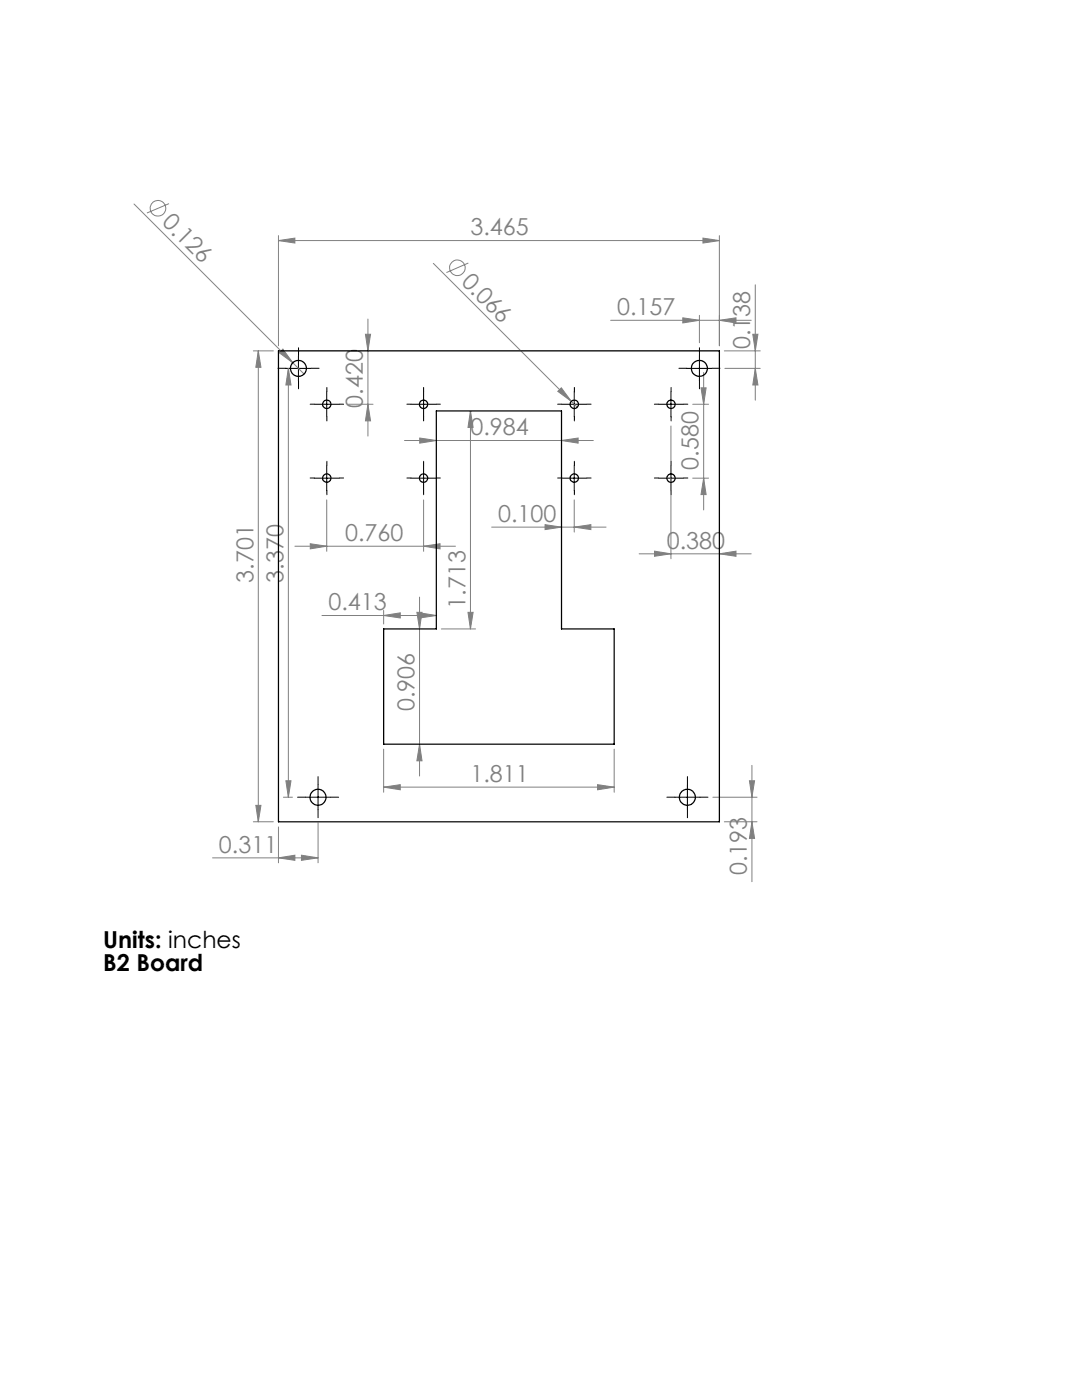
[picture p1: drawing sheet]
<svg xmlns="http://www.w3.org/2000/svg" width="216mm" height="279mm" viewBox="0 0 216 279" stroke-linecap="round" stroke-linejoin="round" font-family="sans-serif">
<g fill="none" stroke="#808080" stroke-width=".2">
<path d="M26.7 40.7l31.7 31.7M33.7 40.6l-4.4 1.9M55.6 48l3.2-.5v1zM55.6 47v22M55.6 48h87.9M86.5 52.6l28.7 28.7M93.5 52.5l-4.4 1.9M140.3 47.5l3.2 .5-3.2 .5zM143.5 47v22M150.7 56.8v23.1M50.6 70h3.9M51.5 70l.6 3.3h-1.1z"/>
<path d="M51.5 70v94M56.4 69.7l2 2.7-2.7-2zM57.5 73.5v85.6M57.5 73.5l.6 3.3h-1.1zM58.4 72.4l2.3 2.2M72.9 66.7h1l-.5 3.3zM73.4 63.7v23.3M111.3 78.1l.7-.7 2 2.7zM121.8 63.9h28.1M136.2 63.4l3.4 .5-3.4 .6zM139.6 62.9v5.5M139.9 77.4h1l-.5 3.3z"/>
<path d="M140.4 74.3v27.5M143.5 63.9l3.4-.5v1.1zM144.5 70h7.2M144.6 73.5h7.1M150.2 66.7h1l-.5 3.3zM150.7 73.5l.5 3.3h-1zM65.2 99.8v10.2M69.5 80.7h4.9M73.4 80.7l.5 3.3h-1zM80.7 87.9h37.7M83.7 87.4l3.4 .5-3.4 .5zM84.5 99.8v10.2"/>
<path d="M93.9 82l.5 3.3h-1zM93.9 82v43.5M112 87.9l3.4-.5v1zM114.6 99.8v6.4M133.9 85v26.5M138.2 80.7h3.2M138.2 95.4h3.2M140.4 95.4l.5 3.3h-1zM58.8 109h32.1M61.9 108.5l3.3 .5-3.3 .5zM83.7 119.2v35.7M84.5 109l3.3-.5v1z"/>
<path d="M98.1 105.2h22.8M108.8 104.7l3.2 .5-3.2 .5zM114.6 105.2l3.3-.5v1zM127.5 110.5h22.4M130.6 110l3.3 .5-3.3 .5zM143.5 110.5l3.4-.5v1zM64.2 122.8h22.9M76.6 122.8l3.3-.5v1zM76.6 121.8v2.7M83.2 122.2h1l-.5 3.3zM83.7 122.3l3.4 .5-3.4 .5zM88.1 125.5h6.8"/>
<path d="M93.4 122.2h1l-.5 3.3zM56.6 159.1h1.7M57 155.8h1.1l-.6 3.3zM76.6 157.1l3.3-.5v1zM76.6 149.5v8.6M76.6 157.1h46M83.7 148.5l.5 3.3h-1zM119.2 156.6l3.4 .5-3.4 .5zM122.6 149.5v8.6M142.2 159.1h8.9M149.5 155.8h1.1l-.6 3.3zM150 152.8v23.2"/>
<path d="M42.4 171.2h21.1M50.6 164h3.9M51 160.7h1.1l-.6 3.3zM55.6 171.2l3.2-.5v1zM55.6 165v7.2M60.1 170.7l3.4 .5-3.4 .5zM63.5 164.2v8M144.5 164h6.6M150 164l.6 3.3h-1.1z"/>
<circle cx="31.5" cy="41.6" r="1.57"/>
<circle cx="91.3" cy="53.4" r="1.55"/>
</g>
<g fill="none" stroke="#000" stroke-width=".2" stroke-dasharray="15.2 1.3 1.3 1.3">
<path d="M57.1 73.5h-1.6M59.6 71v-1.6M59.6 76v1.6M62.1 73.5h1.6M65.2 78.2v-.9M84.5 78.2v-.9M114.6 78.2v-.9M133.9 78.2v-.9M137.1 73.5h-1.6M139.6 71v-1.6M139.6 76v1.6M142.1 73.5h1.6"/>
<path d="M62.7 80.7h-.8M62.7 95.4h-.8M65.2 83.2v.8M65.2 92.9v-.8M65.2 97.9v.8M67.7 80.7h.9M67.7 95.4h.9M82 95.4h-.8M82 80.7h-.8M84.5 92.9v-.8M84.5 97.9v.8M84.5 83.2v.8"/>
<path d="M87 95.4h.9M87 80.7h.9M112.1 95.4h-.8M112.1 80.7h-.8M114.6 92.9v-.8M114.6 97.9v.8M114.6 83.2v.8M117.1 95.4h.8M117.1 80.7h.8M131.4 80.7h-.8M131.4 95.4h-.8M133.9 83.2v.8"/>
<path d="M133.9 92.9v-.8M133.9 97.9v.8M136.4 80.7h.9M136.4 95.4h.9M61 159.1h-1.6M63.5 156.6v-1.6M66 159.1h1.6M134.7 159.1h-1.6M137.2 156.6v-1.6M139.7 159.1h1.6M63.5 161.6v1.6M137.2 161.6v1.6"/>
</g>
<g fill="none" stroke="#000" stroke-width=".2">
<path d="M57 73.5h5.1M59.5 71v5M65.2 78.2v5M84.5 78.2v5M114.6 78.2v5M133.9 78.2v5M137.1 73.5h5M139.6 71v5M62.7 80.7h5M62.7 95.4h5M65.2 92.9v5M82 80.7h5"/>
<path d="M82 95.4h5M84.5 92.9v5M112.1 80.7h5M112.1 95.4h5M114.6 92.9v5M131.4 80.7h5M131.4 95.4h5M133.9 92.9v5M61 159.1h4.9M63.5 156.6v5M134.7 159.1h5M137.2 156.6v5"/>
</g>
<g fill="#808080">
<path d="M56.4 69.7l2 2.7-2.7-2z"/>
<path d="M111.3 78.1l.7-.7 2 2.7z"/>
<path d="M60.1 170.7l3.4 .5-3.4 .5zM55.6 171.2l3.2-.5v1zM143.5 110.5l3.4-.5v1zM130.6 110l3.3 .5-3.3 .5z"/>
<path d="M55.6 48l3.2-.5v1zM140.3 47.5l3.2 .5-3.2 .5zM136.2 63.4l3.4 .5-3.4 .6zM143.5 63.9l3.4-.5v1.1zM83.7 87.4l3.4 .5-3.4 .5zM112 87.9l3.4-.5v1zM76.6 122.8l3.3-.5v1zM83.7 122.3l3.4 .5-3.4 .5zM76.6 157.1l3.3-.5v1zM119.2 156.6l3.4 .5-3.4 .5zM61.9 108.5l3.3 .5-3.3 .5zM84.5 109l3.3-.5v1zM108.8 104.7l3.2 .5-3.2 .5zM114.6 105.2l3.3-.5v1z"/>
<path d="M51 160.7h1.1l-.6 3.3zM51.5 70l.6 3.3h-1.1zM93.4 122.2h1l-.5 3.3zM93.9 82l.5 3.3h-1zM73.4 80.7l.5 3.3h-1zM72.9 66.7h1l-.5 3.3z"/>
<path d="M57.5 73.5l.6 3.3h-1.1zM57 155.8h1.1l-.6 3.3zM149.5 155.8h1.1l-.6 3.3zM150 164l.6 3.3h-1.1zM150.2 66.7h1l-.5 3.3zM150.7 73.5l.5 3.3h-1zM83.2 122.2h1l-.5 3.3zM83.7 148.5l.5 3.3h-1zM139.9 77.4h1l-.5 3.3zM140.4 95.4l.5 3.3h-1z"/>
</g>
<g fill="none" stroke="#000" stroke-width=".25">
<path d="M55.6 70h87.9v94h-87.9zM87.1 82h24.9v43.5h10.6v23h-46v-23h10.5z"/>
<circle cx="59.5" cy="73.5" r="1.59"/>
<circle cx="139.5" cy="73.5" r="1.6"/>
<circle cx="65.2" cy="80.7" r=".84"/>
<circle cx="65.2" cy="95.4" r=".83"/>
<circle cx="84.5" cy="80.7" r=".84"/>
<circle cx="84.5" cy="95.4" r=".84"/>
<circle cx="114.6" cy="80.7" r=".84"/>
<circle cx="114.6" cy="95.4" r=".83"/>
<circle cx="133.9" cy="80.7" r=".84"/>
<circle cx="133.9" cy="95.4" r=".84"/>
<circle cx="63.5" cy="159.1" r="1.6"/>
<circle cx="137.1" cy="159.1" r="1.6"/>
</g>
<g font-size="4.7" fill="#808080">
<text x="32.1" y="44.6" transform="rotate(45 32.1 44.6)">0.126</text>
<text x="93.9" y="47">3.465</text>
<text x="91.9" y="56.5" transform="rotate(45 91.9 56.5)">0.066</text>
<text x="123.2" y="62.9">0.157</text>
<text x="149.7" y="69.7" transform="rotate(-90 149.7 69.7)">0.138</text>
<text x="72.4" y="81.4" transform="rotate(-90 72.4 81.4)">0.420</text>
<text x="93.9" y="86.9">0.984</text>
<text x="139.4" y="93.7" transform="rotate(-90 139.4 93.7)">0.580</text>
<text x="68.9" y="108">0.760</text>
<text x="99.4" y="104.2">0.100</text>
<text x="133" y="109.5">0.380</text>
<text x="50.6" y="116.3" transform="rotate(-90 50.6 116.3)">3.701</text>
<text x="56.6" y="116.3" transform="rotate(-90 56.6 116.3)">3.370</text>
<text x="65.6" y="121.8">0.413</text>
<text x="92.9" y="121.5" transform="rotate(-90 92.9 121.5)">1.713</text>
<text x="82.7" y="141.9" transform="rotate(-90 82.7 141.9)">0.906</text>
<text x="93.9" y="156.1">1.811</text>
<text x="43.7" y="170.2">0.311</text>
<text x="149.1" y="174.6" transform="rotate(-90 149.1 174.6)">0.193</text>
</g>
<g font-size="4.7">
<text x="20.6" y="189.2">Units: inches</text>
<text x="20.6" y="193.7">B2 Board</text>
</g>
</svg>
